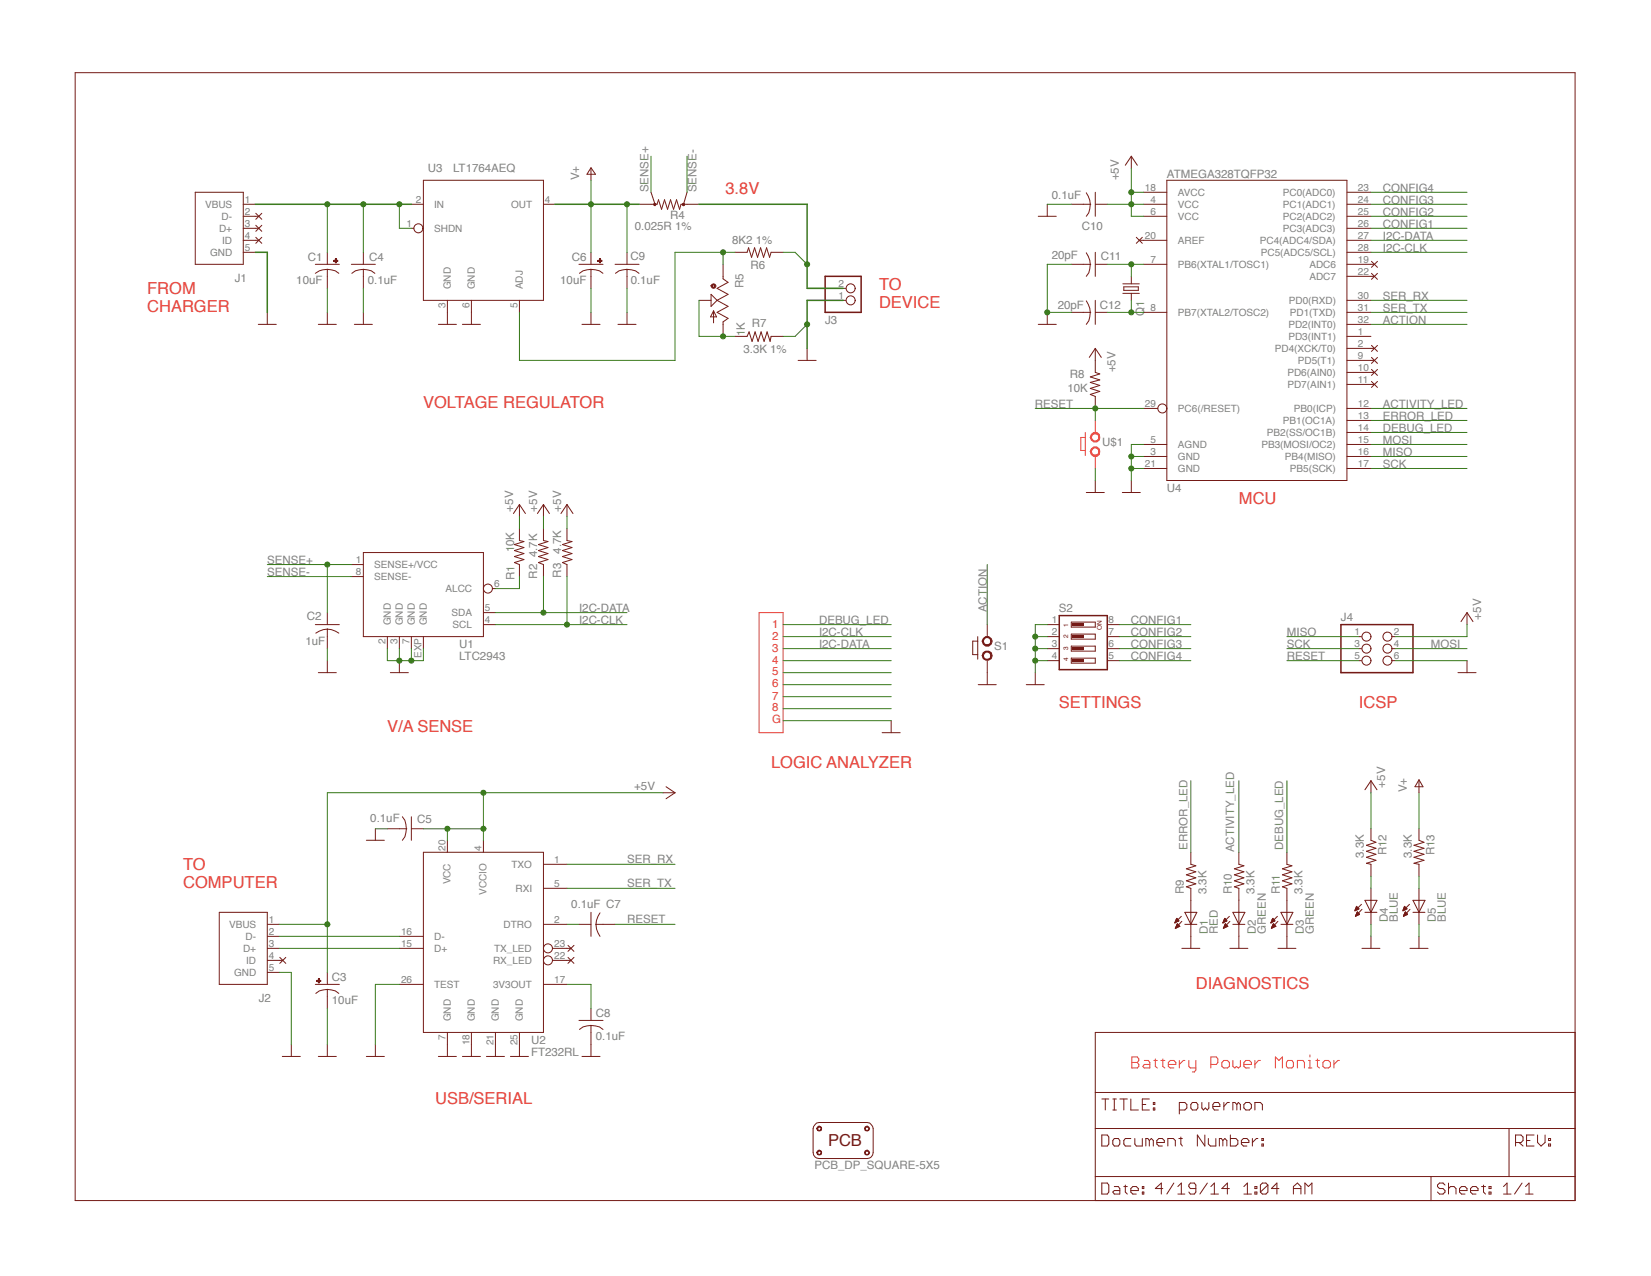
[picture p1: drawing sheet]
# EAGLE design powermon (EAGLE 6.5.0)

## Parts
C1  10uF  CPOL-USA/3216-18R  [A/3216-18R]
C2  1uF  C-USC0603  [C0603]
C3  10uF  CPOL-USA/3216-18R  [A/3216-18R]
C4  0.1uF  C-USC0603  [C0603]
C5  0.1uF  C-USC0603  [C0603]
C6  10uF  CPOL-USA/3216-18R  [A/3216-18R]
C7  0.1uF  C-USC0603  [C0603]
C8  0.1uF  C-USC0603  [C0603]
C9  0.1uF  C-USC0603  [C0603]
C10  0.1uF  C-USC0603  [C0603]
C11  20pF  C-USC0603  [C0603]
C12  20pF  C-USC0603  [C0603]
D1  RED  LED  [1206-LED]
D2  GREEN  LED  [1206-LED]
D3  GREEN  LED  [1206-LED]
D4  BLUE  LED  [1206-LED]
D5  BLUE  LED  [1206-LED]
J1  USB  [USB-MICRO-ZX62RD-AB-5P8]
J2  USB  [USB-MICRO-ZX62RD-AB-5P8]
J3  TERMINAL-2  [TERMINAL-2]
J4  PINHD-2X3  [2X03]
PCB1  PCB_DP_SQUARE-5X5  [DP5050_V1]
Q1  CRYSTALCTS406  [CRYSTAL-CTS406]
R1  10K  R-US_R0603  [R0603]
R2  4.7K  R-US_R0603  [R0603]
R3  4.7K  R-US_R0603  [R0603]
R4  0.025R 1%  SHUNT  [SHUNT]
R5  1K  TRIM_US-SM-42/43A  [TRIM-POT_SM-42/43A]
R6  8K2 1%  R-US_R0603  [R0603]
R7  3.3K 1%  R-US_R0603  [R0603]
R8  10K  R-US_R0603  [R0603]
R9  3.3K  R-US_R0603  [R0603]
R10  3.3K  R-US_R0603  [R0603]
R11  3.3K  R-US_R0603  [R0603]
R12  3.3K  R-US_R0603  [R0603]
R13  3.3K  R-US_R0603  [R0603]
S1  PUSH_BUTTONEVQPSL  [EVQPSL-PUSH-BUTTON]
S2  219-04  [CTS-219-04]
U1  LTC2943  [DFN8-3X3]
U2  FT232RL  [SSOP28DB]
U3  LT1764AEQ  LTE1764  [TO263-5]
U4  ATMEGA328TQFP32  [TQFP32-08]

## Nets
+5V: C3.+ C5.1 C10.1 J2.1(VBUS) J4.2 R1.2 R2.2 R3.2 R8.2 R12.1 U2.4(VCCIO) U2.20(VCC) U4.4(VCC) U4.6(VCC) U4.18(AVCC)
ACTION: S1.1 U4.32(PD2(INT0))
ACTIVITY_LED: R10.2 U4.12(PB0(ICP))
CONFIG1: S2.8 U4.26(PC3(ADC3))
CONFIG2: S2.7 U4.25(PC2(ADC2))
CONFIG3: S2.6 U4.24(PC1(ADC1))
CONFIG4: S2.5 U4.23(PC0(ADC0))
DEBUG_LED: R11.2 U4.14(PB2(SS/OC1B))
ERROR_LED: R9.2 U4.13(PB1(OC1A))
GND: C1.- C2.2 C3.- C4.2 C5.2 C6.- C8.2 C9.2 C10.2 C11.2 C12.2 D1.C D2.C D3.C D4.C D5.C J1.5(GND) J2.5(GND) J3.1 J4.6 R7.2 S1.2 S2.1 S2.2 S2.3 S2.4 U1.2(GND) U1.3(GND) U1.7(GND) U1.EXP(GND) U2.7(GND) U2.18(GND) U2.21(GND) U2.25(GND) U2.26(TEST) U3.3(GND) U3.6(GND) U4.3(GND) U4.5(AGND) U4.21(GND)
I2C-CLK: R3.1 U1.4(SCL) U4.28(PC5(ADC5/SCL))
I2C-DATA: R2.1 U1.5(SDA) U4.27(PC4(ADC4/SDA))
MISO: J4.1 U4.16(PB4(MISO))
MOSI: J4.4 U4.15(PB3(MOSI/OC2))
N$1: R1.1 U1.6(ALCC)
N$2: C11.1 Q1.1 U4.7(PB6(XTAL1/TOSC1))
N$3: D2.A R10.1
N$4: D1.A R9.1
N$7: C12.1 Q1.3 U4.8(PB7(XTAL2/TOSC2))
N$9: C1.+ C4.1 J1.1(VBUS) U3.1(SHDN) U3.2(IN)
N$10: J2.3(D+) U2.15(D+)
N$11: C7.1 U2.2(DTRO)
N$14: D5.A R13.2
N$15: J2.2(D-) U2.16(D-)
N$16: C8.1 U2.17(3V3OUT)
N$17: D4.A R12.2
N$18: R5.1 R5.2 R7.1
N$19: R5.3 R6.2 U3.5(ADJ)
N$20: D3.A R11.1
N$22: J3.2 R4.I1 R6.1
RESET: C7.2 J4.5 R8.1 U4.29(PC6(/RESET))
SCK: J4.3 U4.17(PB5(SCK))
SENSE+: C2.1 R4.V2 U1.1(SENSE+/VCC)
SENSE-: R4.V1 U1.8(SENSE-)
SER_RX: U2.1(TXO) U4.30(PD0(RXD))
SER_TX: U2.5(RXI) U4.31(PD1(TXD))
V+: C6.+ C9.1 R4.I2 R13.1 U3.4(OUT)
Unconnected: J1.2(D-) J1.3(D+) J1.4(ID) J2.4(ID) U2.22(RX_LED) U2.23(TX_LED) U4.1(PD3(INT1)) U4.2(PD4(XCK/T0)) U4.9(PD5(T1)) U4.10(PD6(AIN0)) U4.11(PD7(AIN1)) U4.19(ADC6) U4.20(AREF) U4.22(ADC7)

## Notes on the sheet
- 3.8V
- TO
  DEVICE
- FROM
  CHARGER
- VOLTAGE REGULATOR
- MCU
- 1
- 2
- 3
- 4
- 5
- 6
- 7
- 8 | SETTINGS | ICSP
- G
- V/A SENSE
- LOGIC ANALYZER
- TO
  COMPUTER
- DIAGNOSTICS
- Battery Power Monitor
- USB/SERIAL
